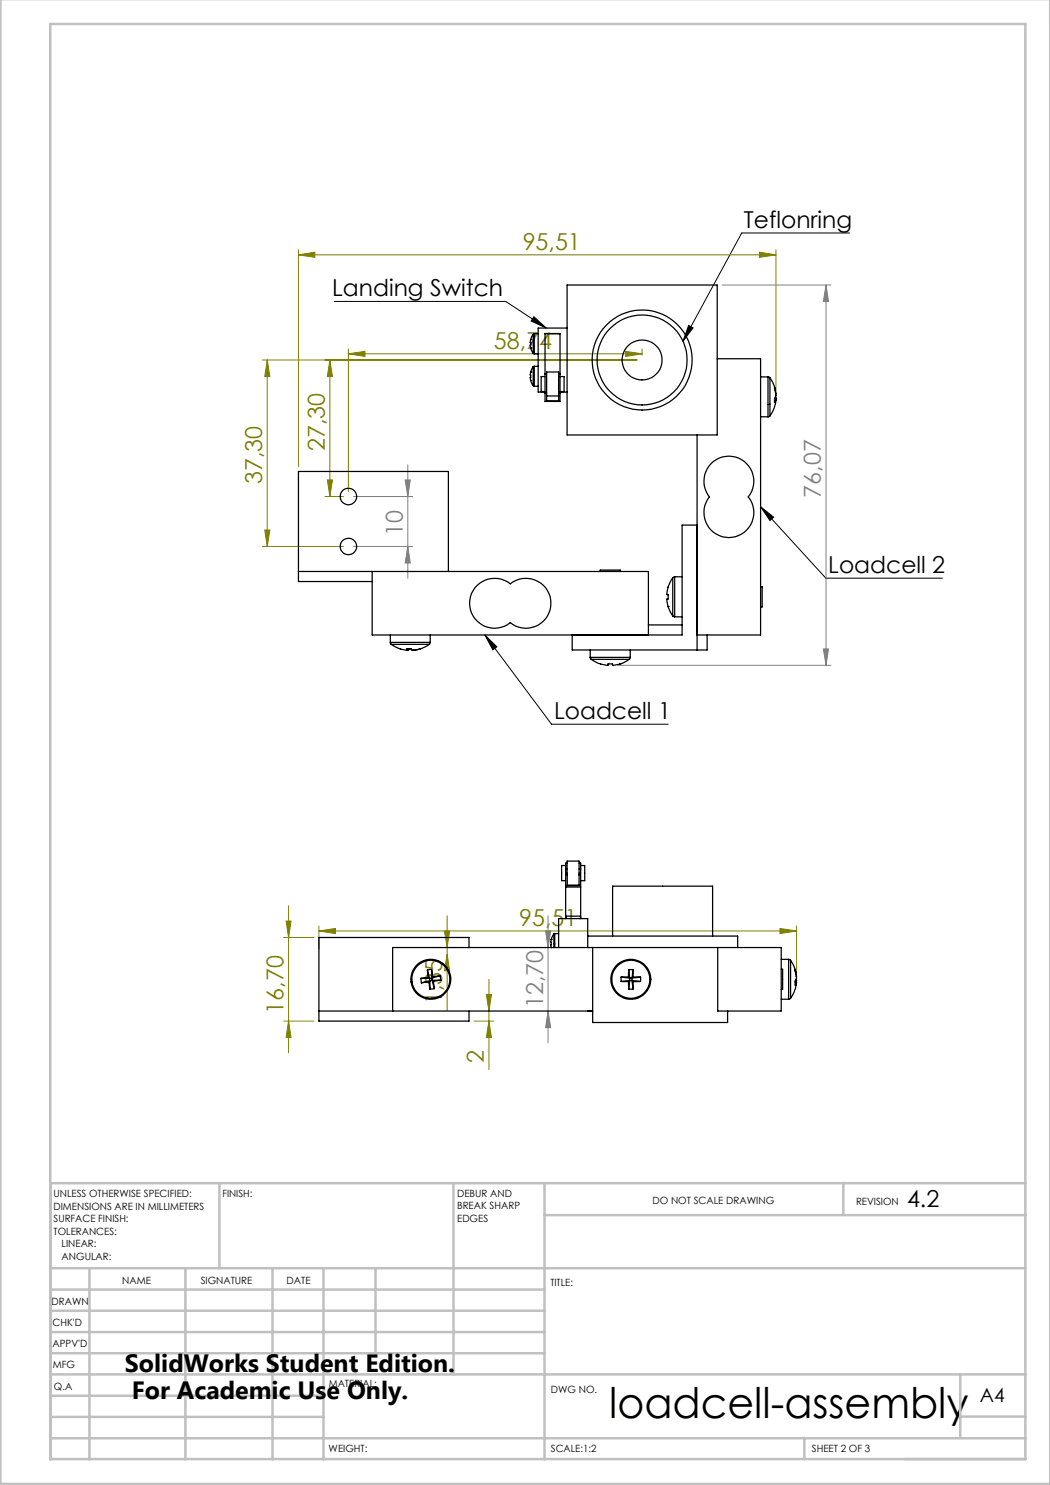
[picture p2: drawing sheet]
<svg xmlns="http://www.w3.org/2000/svg" width="210mm" height="297mm" viewBox="0 0 210 297" stroke-linecap="round" stroke-linejoin="round" font-family="sans-serif">
<path d="M169.9 46.6h-21.6l-11.7 21.7M66.9 60.3h34.2l8.2 5.3M106.8 63.4l2.5 2.2-3.1-1.4zM137.7 65.1l.9 .5-2 2.7zM152.1 101.3l13.1 14.3h23.3M152.1 101.3l2.6 2.1-.7 .7zM97 127l13.3 17.8h23.3M97 127l2.4 2.4-.8 .6z" fill="none" stroke="#000" stroke-width=".2"/>
<g fill="none" stroke="#808000" stroke-width=".2">
<path d="M59.7 51l3.3-.6v1.1zM59.7 49.9v43.4M59.7 51h95.5M151.9 50.4l3.3 .6-3.3 .5zM155.2 49.9v28.2M52.5 72h74.9M53.4 72v37.3M53.4 72l.6 3.3h-1zM66 72v27.3M66 72l.5 3.3h-1zM69.7 70.8l3.3-.5v1zM69.7 69.8v28.5"/>
<path d="M69.7 70.8h58.7M125.1 70.3l3.3 .5-3.3 .5zM128.4 69.8v1.2M65 99.3h3.7M65.5 96h1l-.5 3.3zM52.5 109.3h16.2M53 106h1l-.6 3.3zM56.7 187.5h6.1M57.2 184.2h1l-.5 3.3zM57.7 181.1v29.5M63.8 186.2l3.3-.5v1zM63.8 185.2v4.7"/>
<path d="M63.8 186.2h95.5M88.9 186.2h1l-.5 3.3zM89.4 183.2v18.9M89.4 190.8l.5 3.4h-1zM97.3 198.9h1l-.5 3.3zM97.8 195.9v18M156 185.7l3.3 .5-3.3 .5zM159.3 185.2v9.4M56.7 204.2h6.1M57.7 204.2l.5 3.3h-1zM94.8 204.2h4M97.8 204.2l.5 3.3h-1z"/>
</g>
<g fill="none" stroke="#808080" stroke-width=".2">
<path d="M144.4 57h21.8M165.2 57l.5 3.3h-1zM165.2 57v76.1M70.7 99.3h11.8M81 96h1.1l-.5 3.3zM81.6 93v22.6M70.7 109.3h11.8M81.6 109.3l.5 3.3h-1.1zM123.5 133.1h42.7M164.7 129.8h1l-.5 3.3zM109.1 186.2h1l-.5 3.3zM109.6 183.2v25.4"/>
<path d="M109.6 202.2l.5 3.3h-1z"/>
</g>
<g fill="none" stroke="#c0c0c0" stroke-width=".5">
<path d="M.1 -.1v296.9h209.9v-296.9M10.1 4.8h195v287h-195zM43.9 236.6v17M90.7 236.6v38.3M108.9 236.6v55.3M168.7 236.6v6.3M205.1 236.6h-195v55.3M10.1 253.6h195M10.1 257.9h98.8M17.9 253.6v38.3M37.1 253.6v38.3M54.5 253.6v38.3"/>
<path d="M64.7 253.6v38.3M75.1 253.6v17M108.9 243h96.2M10.1 270.6h98.8M10.1 266.4h98.8M10.1 262.1h98.8M10.1 279.1h54.6M10.1 274.9h195M192.1 274.8v12.7M10.1 287.7h195M10.1 283.4h54.6M160.9 287.5v4.3"/>
<path d="M192.1 283.3h13"/>
</g>
<path d="M97 127l2.4 2.4-.8 .6zM152.1 101.3l2.6 2.1-.7 .7zM137.7 65.1l.9 .5-2 2.7zM106.8 63.4l2.5 2.2-3.1-1.4z" fill="#000"/>
<g fill="#808000">
<path d="M59.7 51l3.3-.6v1.1zM151.9 50.4l3.3 .6-3.3 .5zM69.7 70.8l3.3-.5v1zM125.1 70.3l3.3 .5-3.3 .5zM63.8 186.2l3.3-.5v1zM156 185.7l3.3 .5-3.3 .5z"/>
<path d="M65.5 96h1l-.5 3.3zM66 72l.5 3.3h-1zM53 106h1l-.6 3.3zM53.4 72l.6 3.3h-1zM57.7 204.2l.5 3.3h-1zM57.2 184.2h1l-.5 3.3zM89.4 190.8l.5 3.4h-1zM88.9 186.2h1l-.5 3.3zM97.8 204.2l.5 3.3h-1zM97.3 198.9h1l-.5 3.3z"/>
</g>
<g fill="#808080">
<path d="M81.6 109.3l.5 3.3h-1.1zM81 96h1.1l-.5 3.3zM109.6 202.2l.5 3.3h-1zM109.1 186.2h1l-.5 3.3z"/>
<path d="M165.2 57l.5 3.3h-1zM164.7 129.8h1l-.5 3.3z"/>
</g>
<g fill="none" stroke="#000" stroke-width=".25">
<path d="M113.4 57h30v30h-30zM106.2 69.6l.4 1.1M106.2 76.1l.4 1M106.2 67.9l-.2 .5 .2 1.2M106.2 67.9h.1M106.2 69.6h.1M106.2 74.4l-.2 .5 .2 1.2M106.2 74.4h.1M106.2 76.1h.1M106.6 70.7l.3 .1M106.6 66.8l-.4 1.1M106.6 77.1l.3 .2"/>
<path d="M106.6 73.3l-.4 1.1M106.6 66.8v3.9M106.6 73.3v3.8M106.9 66.7l-.3 .1M106.9 73.3h-.3M106.9 66.7v4.1M106.9 73.3v4M106.9 70.8h.7M106.9 66.7h.7M106.9 77.3h.7M106.9 73.3h.7M109 74.8v-8.1h3v11.9"/>
<path d="M109 74.8v3.8M109 75.3h-.8v3h.8M109 66.7h3M109 74.8h.3M109 78.6h.3M109 78.6v1.7h3v-1.7M109.3 79.2v-4.8h2.4v4.8M109.3 79.2h2.4M109.3 79.2v1h2.4v-1M111.7 74.8h.3M111.7 78.6h.3M112 75.3h.8v3h-.8"/>
<path d="M112 78.4h1.4M113.4 65.6h-5.8v12.8h1.4M143.4 71.8h8.7v55.2h-12.7M152.1 75.4h1.5M153.6 75.4l.4 .2M153.6 75.4v8M154 75.6l.6 .9 .5 1.7M154 75.6v7.6M154.9 79.9l.3 .1M155 79.6h.2M155.1 79.4l.1 .2M155.2 78.8l-.3-1.4v.2a2.51 2.51 0 0 1 .1 2.1l-.1 .8 .3-.5"/>
<path d="M155.2 80l-.4 1.6-.8 1.6M155.2 79.6v.4M139.4 87v43M142.2 92.7a5 5 0 0 1 6.9-.2 5 5 0 0 1 .5 6.9 5 5 0 0 1-.4 6.8 5 5 0 0 1-6.8 0 5 5 0 0 1-.5-6.8 5 5 0 0 1 .3-6.7zM152.1 83.4h1.5M154 83.2l-.4 .2M59.7 114.3h70v12.7M89.7 114.3v-20h-30v22h14.7M95.4 117.1a5 5 0 0 1 6.7-.3 5 5 0 0 1 6.7 .4 5 5 0 0 1 0 6.8 5 5 0 0 1-6.7 .5 5 5 0 0 1-6.9-.5 5 5 0 0 1 .2-6.9zM120.1 114.3v-.3h3.9v.3M134.5 115.6a6.4 6.4 0 0 0-1.2 3.3l.3 .1v.8h-.3l.3 1.5M134.5 115.6v7.6"/>
<path d="M134.9 115.4l-.4 .2M134.9 115.4v8M134.9 115.4h1.5M139.4 105h-3v22h-62v-12.7M152.1 117.4h.3v4h-.3M78.1 128.5l.1 .4M78.1 128.5h7.9M78.1 127v1.5M78.2 128.9l1.9 .9M78.2 128.9h7.7M80.1 129.8l1.4 .3M80.1 129.8h.1"/>
<path d="M81.5 130.1h.2M81.6 129.8l-.1 .3M81.7 129.8v.3M81.9 129.8l-.2 .3M82.1 129.8h.1M82.2 129.8l.2 .3 1.6-.3M82.2 129.8h-.8l.1 .3M82.6 130.1h.1M84 129.8l-1.4 .3M85.9 128.9l-1.9 .9M86 128.5l-.1 .4M86 127v1.5"/>
<path d="M114.4 127v3h27v-3M118 131.5l.3 .4M118 131.5h8M118 130v1.5M118.3 131.9l1.8 .9M118.3 131.9h7.6M120.1 132.8h.1M120.1 132.8l.5 .1a.79 .79 0 0 0 1 .1v-.2h.9v.3h.2l1.3-.3M124 132.8h.1M125.9 131.9l-1.2 .6-.7 .3M126 131.5l-.1 .4M126 130v1.5"/>
<path d="M129.7 125h6.7M133.6 121.3l.9 1.9M133.6 121.3h.1M134.5 123.2l.4 .2M134.9 123.4h1.5M113.1 172.6v1.2M113.1 173.1h-.8v3h.8M113.1 173.8l.1 9.9v-.5h2.9v.5M113.1 172.6h.3M113.1 177.4h3M113.1 173.8h.3M113.4 172.2h2.4v4.9h-2.3z"/>
<path d="M113.5 177h2.3M115.8 175h.1M115.8 172.6h.3M115.8 173.8h.3M116.1 172.6v1.2M116.1 173.1h.8v3h-.8M116.1 173.8v9.9M84.2 195.7l.1 .9M85.5 194l.2 1.5M85.5 194l.4 1.6M85.7 195.5l-1.5 .2M85.7 195.5l.2 .1"/>
<path d="M85.8 196.4l.2 1.4M85.8 196.4l-1.5 .2M85.9 195.6l-1.7 .1M85.9 195.6l.1 .5M86 196.1l-1.7 .5M86 196.1l-.2 .3M86 196.1v1.7M86.3 193.9l.3 1.4M86.3 193.9l-.8 .1M86.3 193.9l.1 1.7M86.4 195.6v.5M86.4 195.6h-.5"/>
<path d="M86.4 196.1l.5 1.6M86.4 196.1l.3 .1M86.4 196.1h-.4M86.6 195.3l-.2 .3M86.7 196.2l.2 1.5M86.9 197.7l-.9 .1M88 195.2l.2 .8M88 195.2l-1.4 .1M88 195.2l-1.6 .4M88.2 196l-1.5 .2M88.2 196l-1.8 .1M93.8 189.5v-2h-30v16.7h30v-2"/>
<path d="M110.2 187.9l-.1 .6h.1v.4h-.1l.1 .6M110.2 187.9h.1M110.8 186.8l-.6 1.1M110.8 186.8v2.7M110.9 186.7l-.1 .1M110.9 186.7v2.8M110.9 186.7h.8M111.7 189.5v-5.8h5.8v5.8M113.1 183.6h.1M116.1 183.6h.1M117.5 187.2h30v2.3M118.5 189.5v15h27v-2.3"/>
<path d="M122.5 187.2v-10h20v10M124.2 196.3h1.5M124.2 195.4v.9M124.2 195.4l1.7 .2M125.7 195.4h-1.5M125.7 196.3v1.5M125.7 195.4l.2 .2M125.7 193.9v1.5M125.7 193.9h.9M125.7 197.8h.9M125.7 193.9l.2 1.7M125.9 196.1l-1.7 .2"/>
<path d="M125.9 196.1l-.2 .2M125.9 196.1l-.2 1.7M125.9 196.1h.5M125.9 195.6v.5M125.9 195.6h.5M126.4 196.1l.2 .2M126.4 196.1l1.7 .2M126.4 196.1l.2 1.7M126.4 195.6v.5M126.6 196.3v1.5M126.6 195.4h1.5M126.6 193.9v1.5"/>
<path d="M126.6 195.4l-.2 .2M126.6 193.9l-.2 1.7M128.1 196.3h-1.5M128.1 195.4v.9M128.1 195.4l-1.7 .2M143.5 189.5v12.7h12.7v-12.7h-77.7v12.7M156.2 193.8h.3v4.1h-.3M156.2 191.9h1.5M156.2 199.8h1.5M157.7 191.9l.4 .1M157.7 191.9v7.9M158.1 199.7l-.4 .1"/>
<path d="M158.1 192a6.3 6.3 0 0 1 1.1 2.7M158.1 192v7.7M159 196.4l.3 .1M159.1 196.1h.2M159.2 195.9l.1 .2M159.2 195.3l-.2-1.4v.2a2.3 2.3 0 0 1 0 2.3v.6l.3-.5M159.3 196.5l-.1 .6a5.9 5.9 0 0 1-1.1 2.6M159.3 196.1l-.1 .4M63.8 202.2h54.7M117.5 202.2h.1"/>
<circle cx="128.4" cy="72" r="9"/>
<circle cx="128.4" cy="72" r="10"/>
<circle cx="128.4" cy="72" r="4"/>
<circle cx="69.7" cy="99.3" r="1.65"/>
<circle cx="69.7" cy="109.3" r="1.65"/>
<circle cx="86.2" cy="195.9" r="4"/>
<circle cx="86.2" cy="195.9" r="3.8"/>
<circle cx="126.2" cy="195.9" r="3.8"/>
<circle cx="126.2" cy="195.9" r="4"/>
</g>
<text font-size="8.5" x="121.8" y="283.5">loadcell-assembly</text>
<g font-size="5">
<text x="25" y="274.4">SolidWorks Student Edition.</text>
<text x="26.4" y="279.9">For Academic Use Only.</text>
</g>
<g font-size="4.7">
<text x="148.8" y="45.5">Teflonring</text>
<text x="66.4" y="59.2">Landing Switch</text>
<text x="165.7" y="114.6">Loadcell 2</text>
<text x="110.8" y="143.8">Loadcell 1</text>
<text x="181.4" y="241.4">4.2</text>
</g>
<g font-size="4.7" fill="#808000">
<text x="104.5" y="49.9">95,51</text>
<text x="98.8" y="69.7">58,74</text>
<text x="65" y="90.2" transform="rotate(-90 65 90.2)">27,30</text>
<text x="52.5" y="96.8" transform="rotate(-90 52.5 96.8)">37,30</text>
<text x="103.8" y="185.2">95,51</text>
<text x="56.7" y="202.7" transform="rotate(-90 56.7 202.7)">16,70</text>
<text x="88.4" y="200.8" transform="rotate(-90 88.4 200.8)">1,35</text>
<text x="96.8" y="212.6" transform="rotate(-90 96.8 212.6)">2</text>
</g>
<g font-size="4.7" fill="#808080">
<text x="164.2" y="99.5" transform="rotate(-90 164.2 99.5)">76,07</text>
<text x="80.6" y="107.1" transform="rotate(-90 80.6 107.1)">10</text>
<text x="108.6" y="201.7" transform="rotate(-90 108.6 201.7)">12,70</text>
</g>
<text font-size="3.9" x="196" y="280.4">A4</text>
<g font-size="2">
<text x="10.7" y="239.5">UNLESS OTHERWISE SPECIFIED:</text>
<text x="44.5" y="239.5">FINISH:</text>
<text x="91.4" y="239.4">DEBUR AND</text>
<text x="10.7" y="242">DIMENSIONS ARE IN MILLIMETERS</text>
<text x="10.7" y="244.5">SURFACE FINISH:</text>
<text x="91.4" y="241.9">BREAK SHARP</text>
<text x="91.4" y="244.4">EDGES</text>
<text x="130.5" y="240.8">DO NOT SCALE DRAWING</text>
<text x="171.2" y="241">REVISION</text>
<text x="10.7" y="247">TOLERANCES:</text>
<text x="12.3" y="249.5">LINEAR:</text>
<text x="12.3" y="252">ANGULAR:</text>
<text x="24.4" y="256.9">NAME</text>
<text x="40.1" y="256.8">SIGNATURE</text>
<text x="57.3" y="256.8">DATE</text>
<text x="110.1" y="257.1">TITLE:</text>
<text x="10.3" y="260.9">DRAWN</text>
<text x="10.5" y="269.3">APPV'D</text>
<text x="10.5" y="265.2">CHK'D</text>
<text x="10.6" y="273.6">MFG</text>
<text x="10.8" y="278">Q.A</text>
<text x="65.8" y="277.4">MATERIAL:</text>
<text x="110.2" y="278.5">DWG NO.</text>
<text x="65.7" y="290.4">WEIGHT:</text>
<text x="110.2" y="290.5">SCALE:1:2</text>
<text x="162.4" y="290.4">SHEET 2 OF 3</text>
</g>
</svg>
